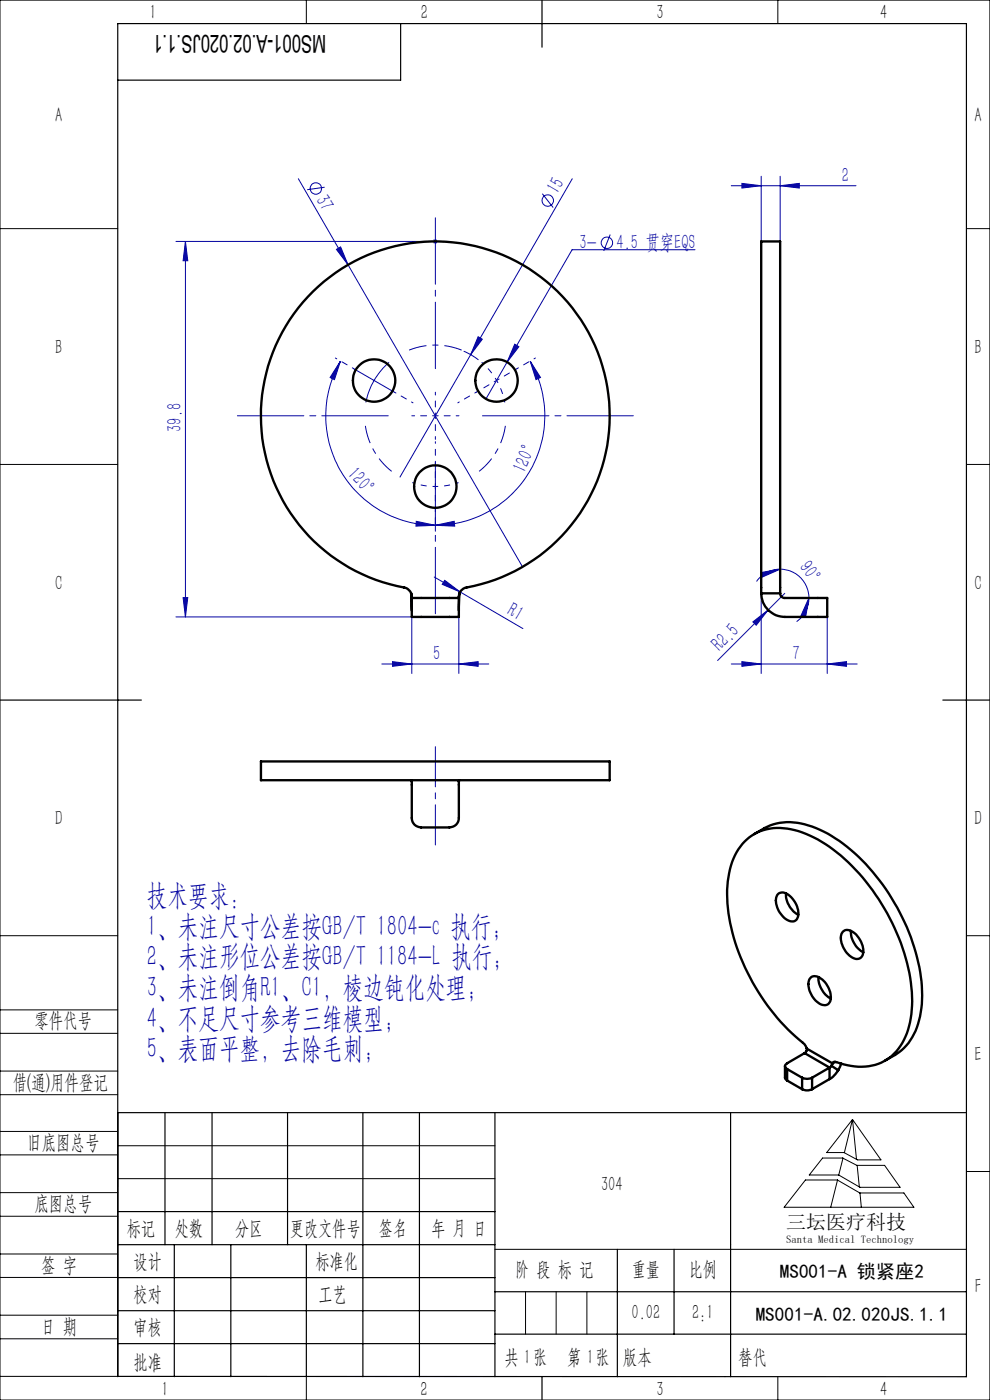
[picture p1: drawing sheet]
<svg xmlns="http://www.w3.org/2000/svg" width="210mm" height="297mm" viewBox="0 0 210 297" stroke-linecap="round" stroke-linejoin="round" font-family="sans-serif">
<g fill="none" stroke="#0000a0" stroke-width=".21">
<path d="M63.3 37.9l10.5 18.3M68.9 39.7l-3.7 .5M121.4 37.9l-21.6 37.3M155.1 39.4h26.5M157.4 38.9l4.1 .5-4.1 .5zM161.5 37.4v13.8M165.5 39.4l4-.5v1zM165.5 37.4v13.8M39.3 51.2l.5 4.1h-1zM39.3 51.2v79.7M71.4 52.9l.8-.5 1.6 3.8zM73.8 56.2l37 64.1"/>
<path d="M92 50.9l.7 .7M92.3 50.7v1M92.7 50.9l-.7 .7M92.9 51.2h-55.6M115 41.1l2.3 2.9M129.4 49.8l-1.3 3.4M147.4 53h-26l-13.8 23.8M72.2 76.6l-1.3 3.9-.9-.4zM72.2 76.6a23.2 23.2 0 0 0 20.1 34.8M75 78.2l8.7 5M82.5 76.9a14.9 14.9 0 0 0-4.9 8.5M98.4 74.5l1.6 .8 1.5 1"/>
<path d="M99.8 75.2l-15 26M101.4 71.4l.9 .6-2.5 3.2zM107.6 76.8l-4.5 7.8M109.2 73l.9 .6-2.5 3.2zM112.5 76.6l2.2 3.5-1 .4zM112.5 76.6a23.2 23.2 0 0 1-20.2 34.8M88.3 110.6l4 .8-4.1 .2zM92.3 111.4l4-.8 .1 1zM37.3 130.9h50v12M38.8 126.8h1l-.5 4.1zM92.1 122.4l5.5 3.2M94.3 123.1l3.3 2.5-3.8-1.6z"/>
<path d="M97.3 130.9v12M97.6 125.6l13.3 7.7M159.7 131.9l3.2-2.5-2.5 3.2zM161.4 121.5l4.1-.7-3.8 1.6zM161.5 125.9v17M165.5 120.8a6.1 6.1 0 0 1 6.1 6.1M165.5 120.8a6 6 0 0 0-5 2.6M166.5 125.9l-14.3 14.2M171.6 126.9l-.7 4-1-.3zM171.6 126.9a6.2 6.2 0 0 1-2.6 5M175.5 130.9v12M81 140.9h22.7"/>
<path d="M83.3 140.4l4 .5-4 .5zM97.3 140.9l4.1-.5v1zM155.1 140.9h26.7M157.4 140.4l4.1 .5-4.1 .5zM175.5 140.9l4.1-.5v1z"/>
<circle cx="67" cy="40" r="1.2"/>
<circle cx="116.2" cy="42.5" r="1.22"/>
<circle cx="128.7" cy="51.5" r="1.22"/>
</g>
<path d="M105.3 80.7a15 15 0 0 0-3.1-3.8M105.3 80.7a15 15 0 0 1 1.8 4.7M92.4 103.2a15 15 0 0 0 4.9-.8M92.4 103.2a15 15 0 0 1-5-.8" fill="none" stroke="#0000a0" stroke-width=".21" stroke-dasharray="30.5 1.3 1.3 1.3" stroke-dashoffset="29.9" stroke-linecap="butt"/>
<path d="M97.9 74.3a15 15 0 0 0-11.1 0M77.5 90.3a15 15 0 0 0 5.6 9.7M101.6 100a15 15 0 0 0 5.6-9.7" fill="none" stroke="#0000a0" stroke-width=".21" stroke-dasharray="30.5 1.3 1.3 1.3" stroke-dashoffset="26.7" stroke-linecap="butt"/>
<path d="M75 78.2l-3.9-2.2M109.7 78.2l3.9-2.2M83.7 83.2l3.9 2.3M92.4 98.2v-4.5M101 83.2l-3.9 2.3M92.4 108.2v4.5" fill="none" stroke="#0000a0" stroke-width=".21" stroke-dasharray="30.5 1.3 1.3 1.3" stroke-dashoffset="30.1"/>
<path d="M92.4 88.2v-5M92.4 88.2h-5M92.4 88.2v5M92.4 88.2h5M105.3 80.7l4.4-2.5M105.3 80.7l-4.3 2.5M92.4 103.2v5M92.4 103.2v-5" fill="none" stroke="#0000a0" stroke-width=".21" stroke-dasharray="30.5 1.3 1.3 1.3" stroke-dashoffset="29.9"/>
<path d="M92.4 78.2v-32M82.4 88.2h-32M92.4 98.2v32M102.4 88.2h32" fill="none" stroke="#0000a0" stroke-width=".21" stroke-dasharray="30.5 1.3 1.3 1.3" stroke-dashoffset="16.4"/>
<path d="M92.4 179.3v-20.9" fill="none" stroke="#0000a0" stroke-width=".21" stroke-dasharray="30.5 1.3 1.3 1.3" stroke-dashoffset="22"/>
<g fill="none" stroke="#000" stroke-width=".21">
<path d="M0 0h210v297h-210zM65 0v5M165 0v5M0 48.5h25M205 48.5h5M0 98.5h25M205 98.5h5M0 198.5h25M205 198.5h5M0 214.2h25M0 219.2h25M0 232.2h25"/>
<path d="M0 227.2h25M25 236v56h-25M180.8 237.5l6.1 8.6h-5l-2.9-1.6h-3.6zM180.8 237.5l-1.7 7M180.8 237.5l.9 8.5M0 245h25M0 240h25M0 258h25M0 253h25M25 243.1h80M25 250h80M170.9 250.3h6.7l4.8 2.8h9.3l2.2 3h-27.6z"/>
<path d="M174.5 245.7h4.3l3 1.5h5.8l3.3 4.7h-8.5l-4.5-2.6h-6.2zM177.7 250.3l-1.5 5.8M178.8 245.7l-.9 3.6M181.8 247.2l.5 4.6M182.4 253.1l.3 3M205 248.5h5M0 271h25M0 266h25M0 279h25M105 265h100M111.5 274v9M118 274v9"/>
<path d="M124.5 274v9M0 284h25M65 292.1v4.9M153.7 292h.1M165 292v5"/>
</g>
<g fill="none" stroke="#000" stroke-width=".25">
<path d="M85 5v12h-60M115 0v10M0 148.5h30M200 148.5h10M25 236h180M35 236v28.1M45 236v28.1M61 236v28.1M77 236v56.1M89 236v56.1M105 236v56.1M155 236v56.1"/>
<path d="M25 257h80M25 264.1h80M25 271h80M25 278.1h80M37 264.1v28M49 264.1v28M65 264.1v28M105 274h100M131 265v27.1M143 265v18M25 292l180 .1v-287.1h-180v287.1M25 285h80"/>
<path d="M105 283h100M115 292v5"/>
</g>
<g fill="#0000a0">
<path d="M71.4 52.9l.8-.5 1.6 3.8z"/>
<path d="M159.7 131.9l3.2-2.5-2.5 3.2z"/>
<path d="M101.4 71.4l.9 .6-2.5 3.2z"/>
<path d="M94.3 123.1l3.3 2.5-3.8-1.6z"/>
<path d="M39.3 51.2l.5 4.1h-1zM38.8 126.8h1l-.5 4.1z"/>
<path d="M171.6 126.9l-.7 4-1-.3zM161.4 121.5l4.1-.7-3.8 1.6z"/>
<path d="M109.2 73l-1.6 3.8 2.5-3.2zM83.3 140.4l4 .5-4 .5zM97.3 140.9l4.1-.5v1z"/>
<path d="M157.4 38.9l4.1 .5-4.1 .5zM165.5 39.4l4-.5v1zM157.4 140.4l4.1 .5-4.1 .5zM175.5 140.9l4.1-.5v1z"/>
<path d="M92.3 111.4l4-.8 .1 1zM112.5 76.6l2.2 3.5-1 .4z"/>
<path d="M72.2 76.6l-1.3 3.9-.9-.4zM88.3 110.6l4 .8-4.1 .2z"/>
</g>
<g fill="none" stroke="#000" stroke-width=".5">
<path d="M87.2 125.9l.1 3.6M87.2 125.9l.1 1M87.2 125.9a2.03 2.03 0 0 0-1.5-1.3 37 37 0 0 1-24.2-56.8 37 37 0 0 1 61.8 .1 37 37 0 0 1-24.6 56.8l-.8 .5-.4 .7M87.3 126.9h10M87.3 126.9v4h10v-4M97.5 125.9l-.2 3.6M97.5 125.9l-.2 1M161.5 125.9v-74.7h4v74.7M161.5 125.9a5.1 5.1 0 0 0 5 5h9v-4l-9.4-.1a.97 .97 0 0 1-.6-.9M161.5 125.9h4M55.4 161.5h73.9v4h-73.9zM87.2 165.5l.1 .3v7.7a1.99 1.99 0 0 0 2 2h6a1.99 1.99 0 0 0 2-2v-7.8l.2-.2"/>
<path d="M160 176.9l2.1-1.2a12.2 12.2 0 0 1 11 0 36 36 0 0 1 15.4 13.8 42.2 42.2 0 0 1 7.1 21.7 15.7 15.7 0 0 1-3.8 11.1l-1.9 1.5-2.2 1.2M165 189.7a1.76 1.76 0 0 1 2.5 .4 4.5 4.5 0 0 1 1.6 4.8 1.7 1.7 0 0 1-2.7-.1 4.6 4.6 0 0 1-1.5-4.9zM166.7 189.5a5.2 5.2 0 0 0 2.6 4.6M178.8 197.7a1.85 1.85 0 0 1 2.5 .3 4.9 4.9 0 0 1 1.7 4.6 1.51 1.51 0 0 1-2.6 .3 4.9 4.9 0 0 1-1.9-4.8zM180.5 197.5a5.2 5.2 0 0 0 2.6 4.5M171.9 207.5a1.85 1.85 0 0 1 2.5 .3 4.9 4.9 0 0 1 1.7 4.6 1.64 1.64 0 0 1-2.8 .1 4.5 4.5 0 0 1-1.6-4.8zM173.6 207.3a5.2 5.2 0 0 0 2.6 4.5M166.5 226.2v2.4l.5 .6M167 226.8l3.1 1.8M167 229.2l3.1 1.9M167 226.8v2.4M170.1 228.6a2.39 2.39 0 0 0 2.2 0"/>
<path d="M170.1 231.1a2.39 2.39 0 0 0 2.2 0M170.1 228.6v2.5M170.7 223.4l-3.7 2.2a.64 .64 0 0 0-.5 .6 .64 .64 0 0 0 .5 .6M170.7 223.4l5.3 3.1M171.1 222.5l-.4-.9a45.3 45.3 0 0 1-16.4-29.9 19.1 19.1 0 0 1 2.3-11.5 10.2 10.2 0 0 1 11.2-4.3 28.2 28.2 0 0 1 14.4 9.4 44.8 44.8 0 0 1 11.2 25.2 17.3 17.3 0 0 1-3.3 12.5 10.2 10.2 0 0 1-10.3 3l-2.4-.7a.52 .52 0 0 0-.8 .3M171.1 222.5l.1 .2-.5 .7M171.1 222.5l5.5 3.1M172.3 228.6v2.5M176 226.5l-3.7 2.1M176 226.5v2.4M176 228.9l-3.7 2.2M176.4 226.1l-.4 .4"/>
<path d="M176.4 226.1l1.4 .9M176.6 225.6l-.2 .5M177.2 225.3l-.6 .3M177.8 227a5.4 5.4 0 0 1-1.8 1.9M178.4 225.6l-.6 1.4"/>
<circle cx="79.4" cy="80.7" r="4.5"/>
<circle cx="105.3" cy="80.7" r="4.5"/>
<circle cx="92.3" cy="103.2" r="4.5"/>
</g>
<g font-size="6.3" fill="#0000a0">
<text x="31.2" y="192">技术要求：</text>
<text x="31.2" y="198.5">1、未注尺寸公差按GB/T 1804-c 执行；</text>
<text x="31.2" y="205">2、未注形位公差按GB/T 1184-L 执行；</text>
<text x="31.2" y="211.5">3、未注倒角R1、C1，棱边钝化处理；</text>
<text x="31.2" y="218">4、不足尺寸参考三维模型；</text>
<text x="31.2" y="224.5">5、表面平整，去除毛刺;</text>
</g>
<text font-size="5.2" x="69.2" y="7.3" transform="rotate(-180 69.2 7.3)">MS001-A.02.020JS.1.1</text>
<g font-size="4.4" fill="#010000">
<text x="31.7" y="4.1">1</text>
<text x="89.2" y="4.1">2</text>
<text x="139.2" y="4.1">3</text>
<text x="186.7" y="4.1">4</text>
<text x="156.6" y="289.5">替代</text>
</g>
<g font-size="4.4">
<text x="11.7" y="25.9">A</text>
<text x="206.7" y="25.9">A</text>
<text x="11.7" y="75.1">B</text>
<text x="206.7" y="75.1">B</text>
<text x="11.7" y="125.1">C</text>
<text x="206.7" y="125.1">C</text>
<text x="11.7" y="175.1">D</text>
<text x="206.7" y="175.1">D</text>
<text x="7.3" y="217.9">零件代号</text>
<text x="206.7" y="225.1">E</text>
<text x="2.7" y="231">借(通)用件登记</text>
<text x="5.8" y="243.7">旧底图总号</text>
<text x="7.3" y="256.8">底图总号</text>
<text x="127.5" y="252.6">304</text>
<text x="26.9" y="261.9">标记</text>
<text x="37.1" y="261.9">处数</text>
<text x="49.9" y="261.9">分区</text>
<text x="61.5" y="261.9">更改文件号</text>
<text x="80.4" y="261.9">签名</text>
<text x="91.5" y="261.9">年 月 日</text>
<text x="8.7" y="269.8">签 字</text>
<text x="28.3" y="268.9">设计</text>
<text x="66.9" y="268.9">标准化</text>
<text x="109.3" y="270.8">阶 段 标 记</text>
<text x="134" y="270.8">重量</text>
<text x="146.1" y="270.8">比例</text>
<text x="206.8" y="274.4">F</text>
<text x="28.3" y="276">校对</text>
<text x="67.6" y="276">工艺</text>
<text x="134" y="279.8">0.02</text>
<text x="146.8" y="279.8">2:1</text>
<text x="8.7" y="282.9">日 期</text>
<text x="28.4" y="283">审核</text>
<text x="28.3" y="290.4">批准</text>
<text x="107" y="289.5">共 张</text>
<text x="111.1" y="289.5">1</text>
<text x="120.3" y="289.5">第 张</text>
<text x="124.5" y="289.5">1</text>
<text x="132.1" y="289.5">版本</text>
<text x="34.2" y="296.1">1</text>
<text x="89.2" y="296.2">2</text>
<text x="139.2" y="296.2">3</text>
<text x="186.7" y="296.2">4</text>
</g>
<g font-size="4.4" fill="#0000a0">
<text x="118.3" y="41.5" transform="rotate(-60 118.3 41.5)">15</text>
<text x="178.5" y="38.5">2</text>
<text x="66.9" y="42.4" transform="rotate(60 66.9 42.4)">37</text>
<text x="123" y="52.8">3-</text>
<text x="130.8" y="52.8">4.5 贯穿EQS</text>
<text x="38.5" y="91.6" transform="rotate(-90 38.5 91.6)">39.8</text>
<text x="73.5" y="100.8" transform="rotate(47 73.5 100.8)">120°</text>
<text x="111.3" y="100.6" transform="rotate(-67 111.3 100.6)">120°</text>
<text x="169.4" y="120.3" transform="rotate(54 169.4 120.3)">90°</text>
<text x="107.4" y="130.3" transform="rotate(30 107.4 130.3)">R1</text>
<text x="91.9" y="140">5</text>
<text x="152.7" y="138.4" transform="rotate(-45 152.7 138.4)">R2.5</text>
<text x="168.1" y="140">7</text>
</g>
<text font-size="4.2" x="166.8" y="260.7">三坛医疗科技</text>
<g font-size="4.1">
<text x="165.4" y="271.1">MS001-A 锁紧座2</text>
<text x="160.3" y="280.2">MS001-A.02.020JS.1.1</text>
</g>
<text font-size="2.3" x="166.8" y="263.6">Santa Medical Technology</text>
</svg>
